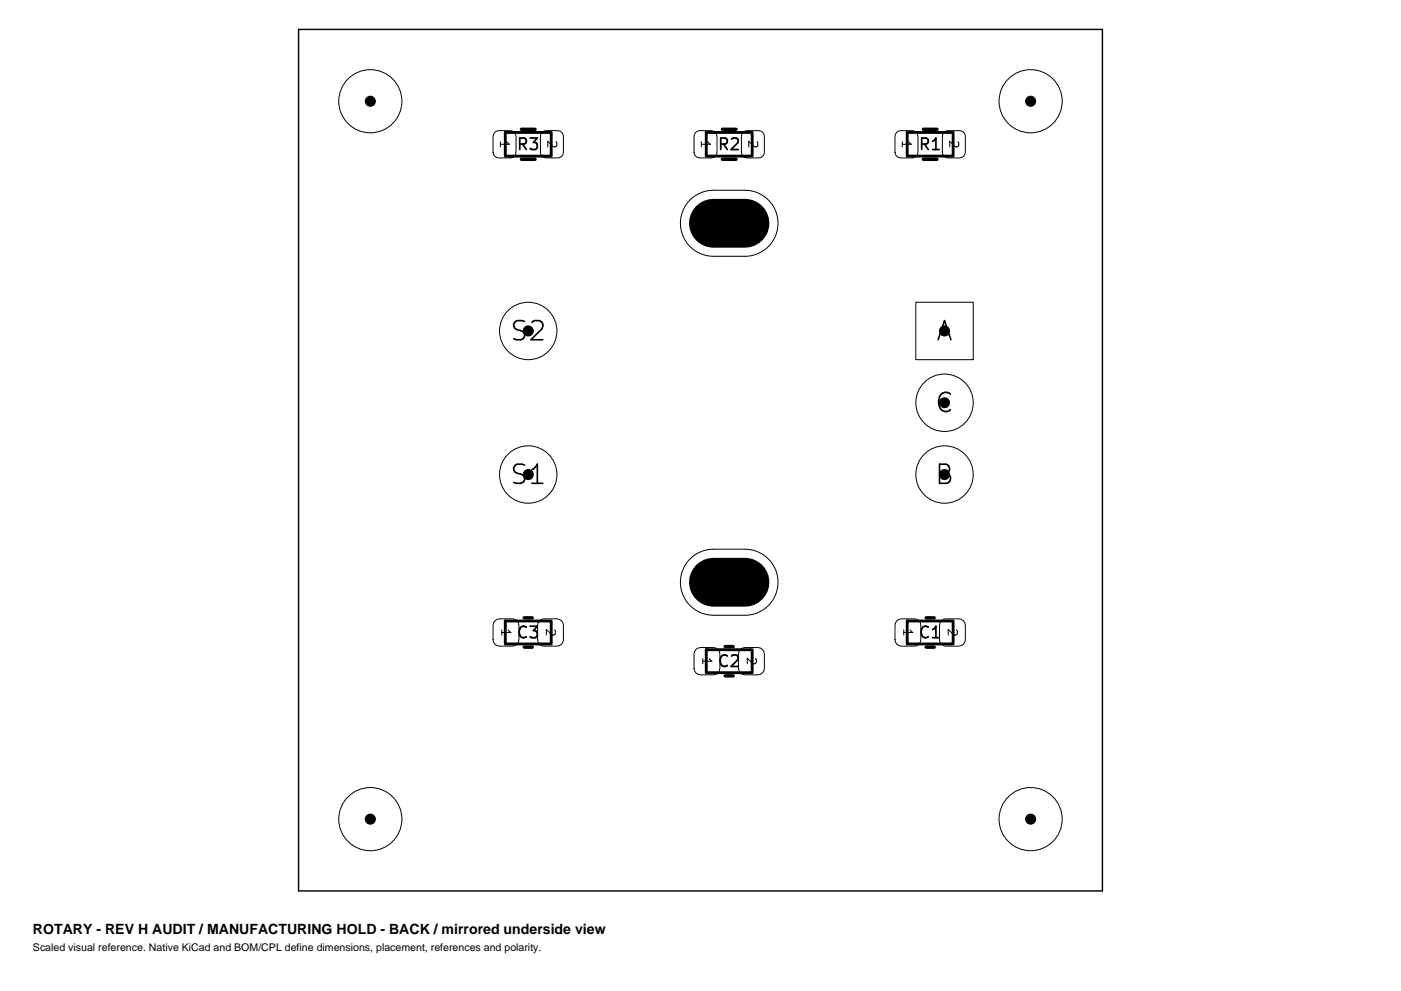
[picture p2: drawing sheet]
<svg xmlns="http://www.w3.org/2000/svg" width="420mm" height="297mm" viewBox="0 0 420 297" stroke-linecap="round" stroke-linejoin="round" font-family="sans-serif">
<path d="M151.5 39.7h13.7v7.1h-13.7zM211.7 39.7h13.8v7.1h-13.8zM272 39.7h13.7v7.1h-13.7zM151.5 186.1h13.7v6.9h-13.7zM211.7 194.7h13.8v6.9h-13.8zM272 186.1h13.7v6.9h-13.7z" fill="none" stroke="#000" stroke-width=".86"/>
<g fill="none" stroke="#000" stroke-width=".3">
<path d="M148.3 39.7l1.2-.5h3.5a1.72 1.72 0 0 1 1.7 1.7v4.7a1.72 1.72 0 0 1-1.7 1.7h-3.5a1.72 1.72 0 0 1-1.7-1.7v-4.7zM162.5 39.7l1.2-.5h3.5a1.72 1.72 0 0 1 1.7 1.7v4.7a1.72 1.72 0 0 1-1.7 1.7h-3.5a1.72 1.72 0 0 1-1.7-1.7v-4.7zM208.6 39.7l1.2-.5h3.4a1.72 1.72 0 0 1 1.7 1.7v4.7a1.72 1.72 0 0 1-1.7 1.7h-3.4a1.72 1.72 0 0 1-1.7-1.7v-4.7zM222.8 39.7l1.2-.5h3.4a1.72 1.72 0 0 1 1.7 1.7v4.7a1.72 1.72 0 0 1-1.7 1.7h-3.4a1.72 1.72 0 0 1-1.7-1.7v-4.7zM268.8 39.7l1.2-.5h3.5a1.72 1.72 0 0 1 1.7 1.7v4.7a1.72 1.72 0 0 1-1.7 1.7h-3.5a1.72 1.72 0 0 1-1.7-1.7v-4.7zM283 39.7l1.2-.5h3.5a1.72 1.72 0 0 1 1.7 1.7v4.7a1.72 1.72 0 0 1-1.7 1.7h-3.5a1.72 1.72 0 0 1-1.7-1.7v-4.7zM213.9 76.8a9.9 9.9 0 0 1-9.9-9.9 9.9 9.9 0 0 1 9.9-9.9h9.4a9.9 9.9 0 0 1 9.9 9.9 9.9 9.9 0 0 1-9.9 9.9M274.5 90.6h17.3v17.2h-17.3zM148.4 186l1.4-.5h3.8a1.94 1.94 0 0 1 2 1.9v4.3a1.94 1.94 0 0 1-2 1.9h-3.8a1.94 1.94 0 0 1-2-1.9v-4.3zM161.7 186l1.4-.5h3.9a1.94 1.94 0 0 1 1.9 1.9v4.3a1.94 1.94 0 0 1-1.9 1.9h-3.9a1.94 1.94 0 0 1-1.9-1.9v-4.3zM208.6 194.6l1.4-.5h3.9a1.94 1.94 0 0 1 1.9 1.9v4.3a1.94 1.94 0 0 1-1.9 2h-3.9a1.94 1.94 0 0 1-1.9-2v-4.3zM213.9 184.4a9.9 9.9 0 0 1-9.9-9.9 9.9 9.9 0 0 1 9.9-9.9h9.4a9.9 9.9 0 0 1 9.9 9.9 9.9 9.9 0 0 1-9.9 9.9"/>
<path d="M222 194.6l1.3-.5h3.9a1.94 1.94 0 0 1 1.9 1.9v4.3a1.94 1.94 0 0 1-1.9 2h-3.9a1.94 1.94 0 0 1-1.9-2v-4.3zM268.9 186l1.3-.5h3.9a1.94 1.94 0 0 1 2 1.9v4.3a1.94 1.94 0 0 1-2 1.9h-3.9a1.94 1.94 0 0 1-1.9-1.9v-4.3zM282.2 186l1.4-.5h3.9a1.94 1.94 0 0 1 1.9 1.9v4.3a1.94 1.94 0 0 1-1.9 1.9h-3.9a1.94 1.94 0 0 1-2-1.9v-4.3z"/>
<circle cx="111" cy="30.3" r="9.5"/>
<circle cx="309" cy="30.3" r="9.5"/>
<circle cx="158.4" cy="99.2" r="8.6"/>
<circle cx="283.2" cy="120.7" r="8.6"/>
<circle cx="158.4" cy="142.2" r="8.6"/>
<circle cx="283.2" cy="142.2" r="8.6"/>
<circle cx="111" cy="245.5" r="9.5"/>
<circle cx="309" cy="245.5" r="9.5"/>
</g>
<path d="M156.3 38.7h4.1M216.6 38.7h4M276.8 38.7h4.1M156.3 47.7h4.1M216.6 47.7h4M276.8 47.7h4.1M157.2 185.2h2.4M157.2 193.9h2.4M217.4 193.8h2.4M277.6 185.2h2.5M277.6 193.9h2.5M217.4 202.6h2.4" fill="none" stroke="#000" stroke-width="1"/>
<path d="M89.5 8.8h241v258.2h-241z" fill="none" stroke="#000" stroke-width=".43"/>
<g fill="#000" stroke="#000" stroke-width=".3">
<circle cx="111" cy="30.3" r="1.51"/>
<circle cx="309" cy="30.3" r="1.51"/>
<circle cx="111" cy="245.5" r="1.51"/>
<circle cx="309" cy="245.5" r="1.51"/>
</g>
<g font-size="13.6">
<text x="207.9" y="73">MP</text>
<text x="207.9" y="180.6">MP</text>
</g>
<g font-size="8">
<text x="152.8" y="102.8">S2</text>
<text x="280.6" y="102.8">A</text>
<text x="280.1" y="124.3">C</text>
<text x="152.8" y="145.8">S1</text>
<text x="280.1" y="145.8">B</text>
</g>
<g font-size="4.8">
<text x="154.6" y="45.7">R3</text>
<text x="214.8" y="45.7">R2</text>
<text x="275.1" y="45.7">R1</text>
<text x="154.6" y="192.1">C3</text>
<text x="275.1" y="192.1">C1</text>
<text x="214.8" y="200.7">C2</text>
</g>
<text font-size="4.2" x="9.9" y="280.1">ROTARY - REV H AUDIT / MANUFACTURING HOLD - BACK / mirrored underside view</text>
<g font-size="3.8">
<text x="149.6" y="41.9" transform="rotate(90 149.6 41.9)">1</text>
<text x="163.8" y="41.9" transform="rotate(90 163.8 41.9)">2</text>
<text x="209.8" y="41.9" transform="rotate(90 209.8 41.9)">1</text>
<text x="224" y="41.9" transform="rotate(90 224 41.9)">2</text>
<text x="270" y="41.9" transform="rotate(90 270 41.9)">1</text>
<text x="284.2" y="41.9" transform="rotate(90 284.2 41.9)">2</text>
<text x="150" y="188.2" transform="rotate(90 150 188.2)">1</text>
<text x="163.3" y="188.2" transform="rotate(90 163.3 188.2)">2</text>
<text x="270.5" y="188.2" transform="rotate(90 270.5 188.2)">1</text>
<text x="283.8" y="188.2" transform="rotate(90 283.8 188.2)">2</text>
<text x="210.2" y="196.8" transform="rotate(90 210.2 196.8)">1</text>
<text x="223.6" y="196.8" transform="rotate(90 223.6 196.8)">2</text>
</g>
<text font-size="3.2" x="9.9" y="285.1">Scaled visual reference. Native KiCad and BOM/CPL define dimensions, placement, references and polarity.</text>
</svg>
